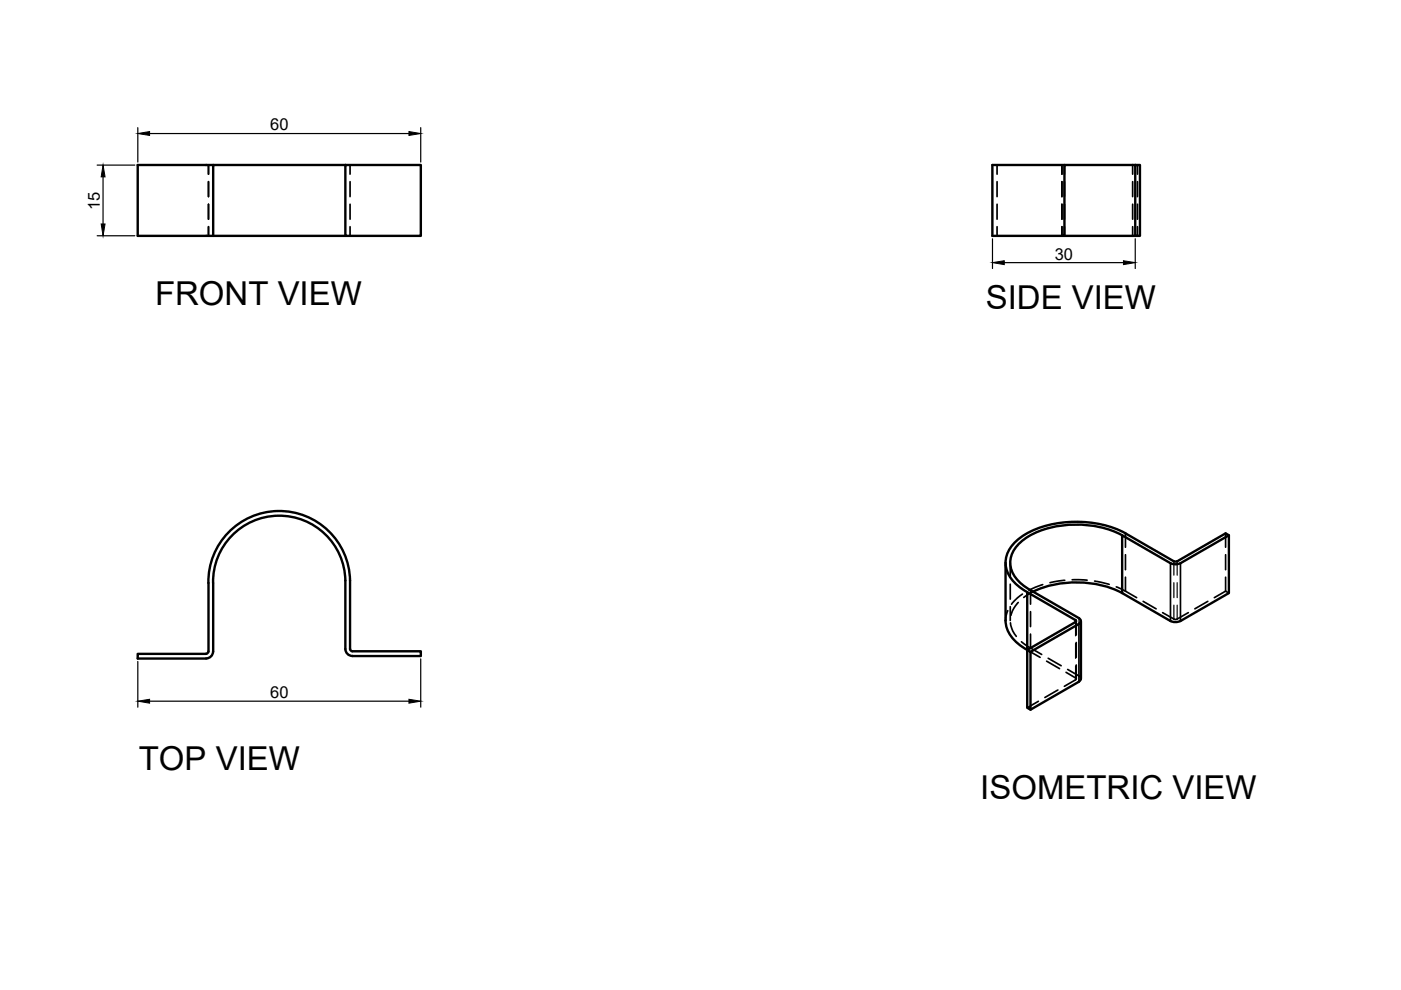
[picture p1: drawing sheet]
<svg xmlns="http://www.w3.org/2000/svg" width="297mm" height="210mm" viewBox="0 0 297 210" stroke-linecap="round" stroke-linejoin="round" font-family="sans-serif">
<!-- layer: MD_Visible -->
<g fill="none" stroke="#000" stroke-width=".51">
<path d="M45.2 35h-16v15h16v-15h28M73.2 35h16v15h-16zM225.7 35h-15.3v15h15.3v-15h15M240.7 35h1v15h-1zM45.2 50h28M225.7 50h15M213.2 119.3v12.3a7.1 7.1 0 0 0 3.7 5.6l.9 .6M237.9 113.5a21.9 21.9 0 0 0-19.8 .2 6.7 6.7 0 0 0-3.9 6.2 7.5 7.5 0 0 0 4.3 5.2M238.6 113.1a23.4 23.4 0 0 0-21.2 .2 7.5 7.5 0 0 0-4.2 6.2 7 7 0 0 0 3.4 5.3l1.2 .7M238.6 113.1l10.3 5.9M248.9 119h.7M260.5 113.5l-10.2 5.9a2.39 2.39 0 0 1-2.1 0l-10.3-5.9v12.2l10.3 6a2.42 2.42 0 0 0 2.1 0l10.2-6v-12.2l-.7-.4-10.2 5.9"/>
<path d="M45.2 138.1a1.52 1.52 0 0 1-1.5 1.5h-14.5v-1h14.5M45.2 123.6a14 14 0 0 1 13.7-14.3 14 14 0 0 1 14.3 13.8v14.5a1.52 1.52 0 0 0 1.5 1.5h14.5v-1h-14.5l-.4-.3-.1-14.7a15 15 0 0 0-15.3-14.8 15 15 0 0 0-14.7 15.3v14.5l-.3 .4-.2 .1M45.2 123.6v14.5M217.8 137.8l.7 .4v12.3l-.7-.4zM218.5 125.1l10.3 6M219 125.5a22.1 22.1 0 0 1 18.9 .2M228 131.5l.1 .1-.1 .3-10.2 5.9M228 131.5l-10.2-5.9v12.2M228.7 131.1l.4 .4-.1 .5-.3 .3M228.8 132.3l-10.3 5.9M229.2 131.7v12.2M228.8 144.5l-10.3 6"/>
<path d="M229.2 143.9l-.5 .6"/>
</g>
<!-- layer: MD_Hidden -->
<g fill="none" stroke="#000" stroke-width=".36">
<path d="M44.2 35v1.9M44.2 38.5v3.2M45.2 35v1.9M45.2 38.5v3.2M74.2 35v1.9M74.2 38.5v3.2M211.4 35v1.9M211.4 38.5v3.2M225.1 35v1.9M225.1 38.5v3.2M225.2 35v1.9M225.2 38.5v3.2"/>
<path d="M225.7 35v1.9M225.7 38.5v3.2M240.1 35v1.9M240.1 38.5v3.2M241.2 35v1.9M241.2 38.5v3.2M44.2 43.3v3.2M44.2 48.1v1.9M45.2 43.3v3.2M45.2 48.1v1.9M74.2 43.3v3.2M74.2 48.1v1.9"/>
<path d="M211.4 43.3v3.2M211.4 48.1v1.9M225.1 43.3v3.2M225.1 48.1v1.9M225.2 43.3v3.2M225.2 48.1v1.9M225.7 43.3v3.2M225.7 48.1v1.9M240.1 43.3v3.2M240.1 48.1v1.9M241.2 43.3v3.2M241.2 48.1v1.9"/>
<path d="M214.2 119.3v3M238.6 113.1v2.9M238.6 117.6v3.2M259.8 113.1v2.9M259.8 117.6v3.2M213.7 129.5l-.5 2.1M214.2 123.9v3.1M214.2 128.6v3M214.2 132.1l.5 1.7 .8 1.1M215.9 127.7l-.9 1.3-.7 1.5M216.6 136.1l1.9 1.3M216.8 126l-1.1 .8-1.2 1.3"/>
<path d="M218.5 138.2l2 1.2M218.5 125.1v3M218.5 129.7v3.2M218.5 134.4v3M218.5 137.4l2.4 1.4M219 125.4l-1.9 1.3M221.1 123.9l-2.9 1.3M222.2 139.6l2.8 1.6M225.7 123l-3.1 .5M227.3 122.9l3.2 .1M228.2 131.7v2.9M228.2 136.2v3.2"/>
<path d="M232.1 123.2l3.1 .7M236.7 124.4l1.9 .9M238.6 122.4v2.9M238.6 125.3l2.4 1.4M242.4 127.5l2.7 1.6M246.5 129.9l2.6 1.4h.4l2.5-1.4M256.1 127.5l-2.8 1.6M259.8 125.3l-2.3 1.4M259.8 122.4v2.9M259.8 125.3l.7 .4M220.2 148.7l-2.4 1.4M221.9 140.2l2.7 1.6"/>
<path d="M224.3 146.3l-2.8 1.6M226 142.6l2.1 1.2 .1 .2-2.5 1.5M226.4 141.9l2.4 1.4 .4 .6M228.2 141v2.9"/>
</g>
<!-- layer: MD_Hidden Narrow -->
<path d="M248.9 119v3M249.6 119v3M228 131.9v2.9M228 136.4v3.2M228.8 131.1v1.2M248.9 123.5v3.2M248.9 128.3v2.9M249.6 123.5v3.2M249.6 128.3v2.9M228 141.2v2.9" fill="none" stroke="#000" stroke-width=".25"/>
<!-- layer: MD_Visible Narrow -->
<path d="M248.2 119.4v12.3M250.3 119.4v12.3M228 131.5v.4M228.8 132.3v12.2" fill="none" stroke="#000" stroke-width=".36"/>
<!-- layer: 0 -->
<path d="M20.6 35h8M21.9 37.5v10M29.2 27.1v7.3M31.7 28.3h55M89.2 27.1v7.3M20.6 50h8M210.4 50.6v6.3M212.9 55.7h25.3M240.7 50.6v6.3M89.2 139.7v10.2M29.2 140.2v9.7M31.7 148.7h55" fill="none" stroke="#000" stroke-width=".25"/>
<path d="M21.9 35l.4 2.5h-.9zM29.2 28.3l2.5-.4v.8zM86.7 27.9l2.5 .4-2.5 .4zM21.4 47.5h.9l-.4 2.5zM210.4 55.7l2.5-.4v.8zM238.2 55.3l2.5 .4-2.5 .4zM29.2 148.7l2.5-.4v.8zM86.7 148.3l2.5 .4-2.5 .4z" fill="#000" stroke="#000" stroke-width=".21"/>
<g font-size="7">
<text x="32.9" y="64.7">FRONT VIEW</text>
<text x="209" y="65.6">SIDE VIEW</text>
<text x="29.4" y="163.3">TOP VIEW</text>
<text x="207.8" y="169.3">ISOMETRIC VIEW</text>
</g>
<g font-size="3.5">
<text x="57.3" y="27.6">60</text>
<text x="21.2" y="44.6" transform="rotate(-90 21.2 44.6)">15</text>
<text x="223.6" y="55">30</text>
<text x="57.3" y="148">60</text>
</g>
</svg>
